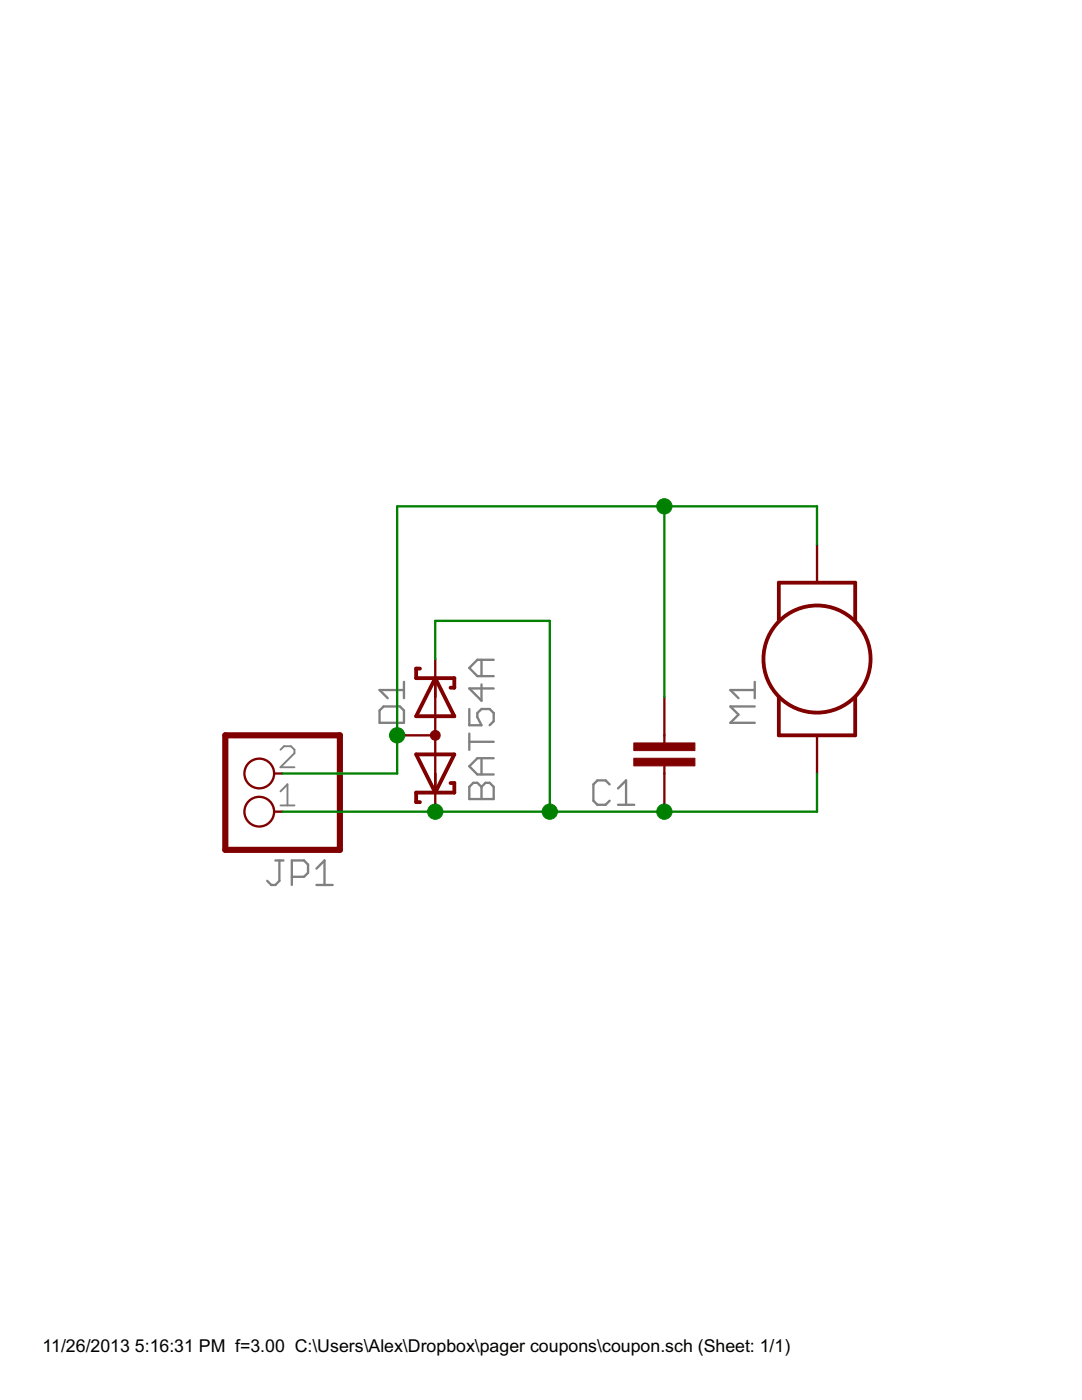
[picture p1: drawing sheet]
<?xml version="1.0" encoding="utf-8"?>
<!DOCTYPE eagle SYSTEM "eagle.dtd">
<eagle version="6.2">
<drawing>
<settings>
<setting alwaysvectorfont="yes"/>
<setting verticaltext="up"/>
</settings>
<grid distance="0.1" unitdist="inch" unit="inch" style="lines" multiple="1" display="no" altdistance="0.01" altunitdist="inch" altunit="inch"/>
<schematic xreflabel="%F%N/%S.%C%R" xrefpart="/%S.%C%R">
<libraries>
<library name="pinhead">
<symbols>
<symbol name="PINHD2">
<wire x1="-6.35" y1="-2.54" x2="1.27" y2="-2.54" width="0.4064" layer="94"/>
<wire x1="1.27" y1="-2.54" x2="1.27" y2="5.08" width="0.4064" layer="94"/>
<wire x1="1.27" y1="5.08" x2="-6.35" y2="5.08" width="0.4064" layer="94"/>
<wire x1="-6.35" y1="5.08" x2="-6.35" y2="-2.54" width="0.4064" layer="94"/>
<text x="-6.35" y="5.715" size="1.778" layer="95">&gt;NAME</text>
<text x="-6.35" y="-5.08" size="1.778" layer="96">&gt;VALUE</text>
<pin name="1" x="-2.54" y="2.54" visible="pad" length="short" direction="pas" function="dot"/>
<pin name="2" x="-2.54" y="0" visible="pad" length="short" direction="pas" function="dot"/>
</symbol>
</symbols>
<devicesets>
<deviceset name="PINHD-1X2" prefix="JP" uservalue="yes">
<gates>
<gate name="G$1" symbol="PINHD2" x="0" y="0"/>
</gates>
<devices>
<device name="" package="1X02">
<connects>
<connect gate="G$1" pin="1" pad="1"/>
<connect gate="G$1" pin="2" pad="2"/>
</connects>
<technologies>
<technology name=""/>
</technologies>
</device>
<device name="/90" package="1X02/90">
<connects>
<connect gate="G$1" pin="1" pad="1"/>
<connect gate="G$1" pin="2" pad="2"/>
</connects>
<technologies>
<technology name=""/>
</technologies>
</device>
</devices>
</deviceset>
</devicesets>
</library>
<library name="alex">
<symbols>
<symbol name="MOTOR">
<pin name="P$1" x="0" y="-7.62" visible="off" length="short" swaplevel="1" rot="R90"/>
<pin name="P$2" x="0" y="7.62" visible="off" length="short" swaplevel="1" rot="R270"/>
<wire x1="-2.54" y1="5.08" x2="2.54" y2="5.08" width="0.254" layer="94"/>
<wire x1="-2.54" y1="-5.08" x2="2.54" y2="-5.08" width="0.254" layer="94"/>
<circle x="0" y="0" radius="3.565059375" width="0.254" layer="94"/>
<wire x1="-2.54" y1="5.08" x2="-2.54" y2="2.54" width="0.254" layer="94"/>
<wire x1="2.54" y1="5.08" x2="2.54" y2="2.54" width="0.254" layer="94"/>
<wire x1="-2.54" y1="-5.08" x2="-2.54" y2="-2.54" width="0.254" layer="94"/>
<wire x1="2.54" y1="-5.08" x2="2.54" y2="-2.54" width="0.254" layer="94"/>
<text x="-4.064" y="-4.318" size="1.778" layer="95" rot="R90">&gt;NAME</text>
<text x="4.318" y="4.826" size="1.778" layer="96" rot="R270">&gt;VALUE</text>
</symbol>
</symbols>
<devicesets>
<deviceset name="PAGER-PANCAKE" prefix="M" uservalue="yes">
<gates>
<gate name="G$1" symbol="MOTOR" x="0" y="0" swaplevel="1"/>
</gates>
<devices>
<device name="" package="PANCAKE">
<connects>
<connect gate="G$1" pin="P$1" pad="P$1"/>
<connect gate="G$1" pin="P$2" pad="P$2"/>
</connects>
<technologies>
<technology name=""/>
</technologies>
</device>
</devices>
</deviceset>
</devicesets>
</library>
<library name="diode">
<symbols>
<symbol name="SDD_KAAK">
<wire x1="-1.27" y1="-1.27" x2="-3.81" y2="0" width="0.254" layer="94"/>
<wire x1="-3.81" y1="0" x2="-1.27" y2="1.27" width="0.254" layer="94"/>
<wire x1="-2.54" y1="0" x2="-3.81" y2="0" width="0.1524" layer="94"/>
<wire x1="-1.27" y1="1.27" x2="-1.27" y2="-1.27" width="0.254" layer="94"/>
<wire x1="1.27" y1="1.27" x2="3.81" y2="0" width="0.254" layer="94"/>
<wire x1="3.81" y1="0" x2="1.27" y2="-1.27" width="0.254" layer="94"/>
<wire x1="2.54" y1="0" x2="3.81" y2="0" width="0.1524" layer="94"/>
<wire x1="1.27" y1="-1.27" x2="1.27" y2="1.27" width="0.254" layer="94"/>
<wire x1="-4.445" y1="1.016" x2="-4.445" y2="1.27" width="0.254" layer="94"/>
<wire x1="-4.445" y1="1.27" x2="-3.81" y2="1.27" width="0.254" layer="94"/>
<wire x1="-3.81" y1="1.27" x2="-3.81" y2="0" width="0.254" layer="94"/>
<wire x1="-3.175" y1="-1.016" x2="-3.175" y2="-1.27" width="0.254" layer="94"/>
<wire x1="-3.81" y1="0" x2="-3.81" y2="-1.27" width="0.254" layer="94"/>
<wire x1="-3.81" y1="-1.27" x2="-3.175" y2="-1.27" width="0.254" layer="94"/>
<wire x1="3.175" y1="-1.016" x2="3.175" y2="-1.27" width="0.254" layer="94"/>
<wire x1="3.175" y1="-1.27" x2="3.81" y2="-1.27" width="0.254" layer="94"/>
<wire x1="3.81" y1="-1.27" x2="3.81" y2="0" width="0.254" layer="94"/>
<wire x1="4.445" y1="1.016" x2="4.445" y2="1.27" width="0.254" layer="94"/>
<wire x1="3.81" y1="0" x2="3.81" y2="1.27" width="0.254" layer="94"/>
<wire x1="3.81" y1="1.27" x2="4.445" y2="1.27" width="0.254" layer="94"/>
<wire x1="-3.81" y1="0" x2="3.81" y2="0" width="0.1524" layer="94"/>
<circle x="0" y="0" radius="0.127" width="0.4064" layer="94"/>
<text x="0.762" y="2.0066" size="1.778" layer="95">&gt;NAME</text>
<text x="-4.318" y="-3.9624" size="1.778" layer="96">&gt;VALUE</text>
<pin name="K1" x="-5.08" y="0" visible="off" length="short" direction="pas" swaplevel="1"/>
<pin name="K2" x="5.08" y="0" visible="off" length="short" direction="pas" swaplevel="1" rot="R180"/>
<pin name="AA" x="0" y="2.54" visible="off" length="short" direction="pas" rot="R270"/>
</symbol>
</symbols>
<devicesets>
<deviceset name="BAT54A" prefix="D">
<gates>
<gate name="G$1" symbol="SDD_KAAK" x="0" y="0"/>
</gates>
<devices>
<device name="" package="SOT23">
<connects>
<connect gate="G$1" pin="AA" pad="3"/>
<connect gate="G$1" pin="K1" pad="1"/>
<connect gate="G$1" pin="K2" pad="2"/>
</connects>
<technologies>
<technology name=""/>
</technologies>
</device>
</devices>
</deviceset>
</devicesets>
</library>
<library name="rcl">
<symbols>
<symbol name="C-EU">
<wire x1="0" y1="0" x2="0" y2="-0.508" width="0.1524" layer="94"/>
<wire x1="0" y1="-2.54" x2="0" y2="-2.032" width="0.1524" layer="94"/>
<text x="1.524" y="0.381" size="1.778" layer="95">&gt;NAME</text>
<text x="1.524" y="-4.699" size="1.778" layer="96">&gt;VALUE</text>
<rectangle x1="-2.032" y1="-2.032" x2="2.032" y2="-1.524" layer="94"/>
<rectangle x1="-2.032" y1="-1.016" x2="2.032" y2="-0.508" layer="94"/>
<pin name="1" x="0" y="2.54" visible="off" length="short" direction="pas" swaplevel="1" rot="R270"/>
<pin name="2" x="0" y="-5.08" visible="off" length="short" direction="pas" swaplevel="1" rot="R90"/>
</symbol>
</symbols>
<devicesets>
<deviceset name="C-EU" prefix="C" uservalue="yes">
<gates>
<gate name="G$1" symbol="C-EU" x="0" y="0"/>
</gates>
<devices>
<device name="C0402" package="C0402">
<connects>
<connect gate="G$1" pin="1" pad="1"/>
<connect gate="G$1" pin="2" pad="2"/>
</connects>
<technologies>
<technology name=""/>
</technologies>
</device>
<device name="C0504" package="C0504">
<connects>
<connect gate="G$1" pin="1" pad="1"/>
<connect gate="G$1" pin="2" pad="2"/>
</connects>
<technologies>
<technology name=""/>
</technologies>
</device>
<device name="C0603" package="C0603">
<connects>
<connect gate="G$1" pin="1" pad="1"/>
<connect gate="G$1" pin="2" pad="2"/>
</connects>
<technologies>
<technology name=""/>
</technologies>
</device>
<device name="C0805" package="C0805">
<connects>
<connect gate="G$1" pin="1" pad="1"/>
<connect gate="G$1" pin="2" pad="2"/>
</connects>
<technologies>
<technology name=""/>
</technologies>
</device>
<device name="C1005" package="C1005">
<connects>
<connect gate="G$1" pin="1" pad="1"/>
<connect gate="G$1" pin="2" pad="2"/>
</connects>
<technologies>
<technology name=""/>
</technologies>
</device>
<device name="C1206" package="C1206">
<connects>
<connect gate="G$1" pin="1" pad="1"/>
<connect gate="G$1" pin="2" pad="2"/>
</connects>
<technologies>
<technology name=""/>
</technologies>
</device>
<device name="C1210" package="C1210">
<connects>
<connect gate="G$1" pin="1" pad="1"/>
<connect gate="G$1" pin="2" pad="2"/>
</connects>
<technologies>
<technology name=""/>
</technologies>
</device>
<device name="C1310" package="C1310">
<connects>
<connect gate="G$1" pin="1" pad="1"/>
<connect gate="G$1" pin="2" pad="2"/>
</connects>
<technologies>
<technology name=""/>
</technologies>
</device>
<device name="C1608" package="C1608">
<connects>
<connect gate="G$1" pin="1" pad="1"/>
<connect gate="G$1" pin="2" pad="2"/>
</connects>
<technologies>
<technology name=""/>
</technologies>
</device>
<device name="C1812" package="C1812">
<connects>
<connect gate="G$1" pin="1" pad="1"/>
<connect gate="G$1" pin="2" pad="2"/>
</connects>
<technologies>
<technology name=""/>
</technologies>
</device>
<device name="C1825" package="C1825">
<connects>
<connect gate="G$1" pin="1" pad="1"/>
<connect gate="G$1" pin="2" pad="2"/>
</connects>
<technologies>
<technology name=""/>
</technologies>
</device>
<device name="C2012" package="C2012">
<connects>
<connect gate="G$1" pin="1" pad="1"/>
<connect gate="G$1" pin="2" pad="2"/>
</connects>
<technologies>
<technology name=""/>
</technologies>
</device>
<device name="C3216" package="C3216">
<connects>
<connect gate="G$1" pin="1" pad="1"/>
<connect gate="G$1" pin="2" pad="2"/>
</connects>
<technologies>
<technology name=""/>
</technologies>
</device>
<device name="C3225" package="C3225">
<connects>
<connect gate="G$1" pin="1" pad="1"/>
<connect gate="G$1" pin="2" pad="2"/>
</connects>
<technologies>
<technology name=""/>
</technologies>
</device>
<device name="C4532" package="C4532">
<connects>
<connect gate="G$1" pin="1" pad="1"/>
<connect gate="G$1" pin="2" pad="2"/>
</connects>
<technologies>
<technology name=""/>
</technologies>
</device>
<device name="C4564" package="C4564">
<connects>
<connect gate="G$1" pin="1" pad="1"/>
<connect gate="G$1" pin="2" pad="2"/>
</connects>
<technologies>
<technology name=""/>
</technologies>
</device>
<device name="025-024X044" package="C025-024X044">
<connects>
<connect gate="G$1" pin="1" pad="1"/>
<connect gate="G$1" pin="2" pad="2"/>
</connects>
<technologies>
<technology name=""/>
</technologies>
</device>
<device name="025-025X050" package="C025-025X050">
<connects>
<connect gate="G$1" pin="1" pad="1"/>
<connect gate="G$1" pin="2" pad="2"/>
</connects>
<technologies>
<technology name=""/>
</technologies>
</device>
<device name="025-030X050" package="C025-030X050">
<connects>
<connect gate="G$1" pin="1" pad="1"/>
<connect gate="G$1" pin="2" pad="2"/>
</connects>
<technologies>
<technology name=""/>
</technologies>
</device>
<device name="025-040X050" package="C025-040X050">
<connects>
<connect gate="G$1" pin="1" pad="1"/>
<connect gate="G$1" pin="2" pad="2"/>
</connects>
<technologies>
<technology name=""/>
</technologies>
</device>
<device name="025-050X050" package="C025-050X050">
<connects>
<connect gate="G$1" pin="1" pad="1"/>
<connect gate="G$1" pin="2" pad="2"/>
</connects>
<technologies>
<technology name=""/>
</technologies>
</device>
<device name="025-060X050" package="C025-060X050">
<connects>
<connect gate="G$1" pin="1" pad="1"/>
<connect gate="G$1" pin="2" pad="2"/>
</connects>
<technologies>
<technology name=""/>
</technologies>
</device>
<device name="C025_050-024X070" package="C025_050-024X070">
<connects>
<connect gate="G$1" pin="1" pad="1"/>
<connect gate="G$1" pin="2" pad="2"/>
</connects>
<technologies>
<technology name=""/>
</technologies>
</device>
<device name="025_050-025X075" package="C025_050-025X075">
<connects>
<connect gate="G$1" pin="1" pad="1"/>
<connect gate="G$1" pin="2" pad="2"/>
</connects>
<technologies>
<technology name=""/>
</technologies>
</device>
<device name="025_050-035X075" package="C025_050-035X075">
<connects>
<connect gate="G$1" pin="1" pad="1"/>
<connect gate="G$1" pin="2" pad="2"/>
</connects>
<technologies>
<technology name=""/>
</technologies>
</device>
<device name="025_050-045X075" package="C025_050-045X075">
<connects>
<connect gate="G$1" pin="1" pad="1"/>
<connect gate="G$1" pin="2" pad="2"/>
</connects>
<technologies>
<technology name=""/>
</technologies>
</device>
<device name="025_050-055X075" package="C025_050-055X075">
<connects>
<connect gate="G$1" pin="1" pad="1"/>
<connect gate="G$1" pin="2" pad="2"/>
</connects>
<technologies>
<technology name=""/>
</technologies>
</device>
<device name="050-024X044" package="C050-024X044">
<connects>
<connect gate="G$1" pin="1" pad="1"/>
<connect gate="G$1" pin="2" pad="2"/>
</connects>
<technologies>
<technology name=""/>
</technologies>
</device>
<device name="050-025X075" package="C050-025X075">
<connects>
<connect gate="G$1" pin="1" pad="1"/>
<connect gate="G$1" pin="2" pad="2"/>
</connects>
<technologies>
<technology name=""/>
</technologies>
</device>
<device name="050-045X075" package="C050-045X075">
<connects>
<connect gate="G$1" pin="1" pad="1"/>
<connect gate="G$1" pin="2" pad="2"/>
</connects>
<technologies>
<technology name=""/>
</technologies>
</device>
<device name="050-030X075" package="C050-030X075">
<connects>
<connect gate="G$1" pin="1" pad="1"/>
<connect gate="G$1" pin="2" pad="2"/>
</connects>
<technologies>
<technology name=""/>
</technologies>
</device>
<device name="050-050X075" package="C050-050X075">
<connects>
<connect gate="G$1" pin="1" pad="1"/>
<connect gate="G$1" pin="2" pad="2"/>
</connects>
<technologies>
<technology name=""/>
</technologies>
</device>
<device name="050-055X075" package="C050-055X075">
<connects>
<connect gate="G$1" pin="1" pad="1"/>
<connect gate="G$1" pin="2" pad="2"/>
</connects>
<technologies>
<technology name=""/>
</technologies>
</device>
<device name="050-075X075" package="C050-075X075">
<connects>
<connect gate="G$1" pin="1" pad="1"/>
<connect gate="G$1" pin="2" pad="2"/>
</connects>
<technologies>
<technology name=""/>
</technologies>
</device>
<device name="050H075X075" package="C050H075X075">
<connects>
<connect gate="G$1" pin="1" pad="1"/>
<connect gate="G$1" pin="2" pad="2"/>
</connects>
<technologies>
<technology name=""/>
</technologies>
</device>
<device name="075-032X103" package="C075-032X103">
<connects>
<connect gate="G$1" pin="1" pad="1"/>
<connect gate="G$1" pin="2" pad="2"/>
</connects>
<technologies>
<technology name=""/>
</technologies>
</device>
<device name="075-042X103" package="C075-042X103">
<connects>
<connect gate="G$1" pin="1" pad="1"/>
<connect gate="G$1" pin="2" pad="2"/>
</connects>
<technologies>
<technology name=""/>
</technologies>
</device>
<device name="075-052X106" package="C075-052X106">
<connects>
<connect gate="G$1" pin="1" pad="1"/>
<connect gate="G$1" pin="2" pad="2"/>
</connects>
<technologies>
<technology name=""/>
</technologies>
</device>
<device name="102-043X133" package="C102-043X133">
<connects>
<connect gate="G$1" pin="1" pad="1"/>
<connect gate="G$1" pin="2" pad="2"/>
</connects>
<technologies>
<technology name=""/>
</technologies>
</device>
<device name="102-054X133" package="C102-054X133">
<connects>
<connect gate="G$1" pin="1" pad="1"/>
<connect gate="G$1" pin="2" pad="2"/>
</connects>
<technologies>
<technology name=""/>
</technologies>
</device>
<device name="102-064X133" package="C102-064X133">
<connects>
<connect gate="G$1" pin="1" pad="1"/>
<connect gate="G$1" pin="2" pad="2"/>
</connects>
<technologies>
<technology name=""/>
</technologies>
</device>
<device name="102_152-062X184" package="C102_152-062X184">
<connects>
<connect gate="G$1" pin="1" pad="1"/>
<connect gate="G$1" pin="2" pad="2"/>
</connects>
<technologies>
<technology name=""/>
</technologies>
</device>
<device name="150-054X183" package="C150-054X183">
<connects>
<connect gate="G$1" pin="1" pad="1"/>
<connect gate="G$1" pin="2" pad="2"/>
</connects>
<technologies>
<technology name=""/>
</technologies>
</device>
<device name="150-064X183" package="C150-064X183">
<connects>
<connect gate="G$1" pin="1" pad="1"/>
<connect gate="G$1" pin="2" pad="2"/>
</connects>
<technologies>
<technology name=""/>
</technologies>
</device>
<device name="150-072X183" package="C150-072X183">
<connects>
<connect gate="G$1" pin="1" pad="1"/>
<connect gate="G$1" pin="2" pad="2"/>
</connects>
<technologies>
<technology name=""/>
</technologies>
</device>
<device name="150-084X183" package="C150-084X183">
<connects>
<connect gate="G$1" pin="1" pad="1"/>
<connect gate="G$1" pin="2" pad="2"/>
</connects>
<technologies>
<technology name=""/>
</technologies>
</device>
<device name="150-091X182" package="C150-091X182">
<connects>
<connect gate="G$1" pin="1" pad="1"/>
<connect gate="G$1" pin="2" pad="2"/>
</connects>
<technologies>
<technology name=""/>
</technologies>
</device>
<device name="225-062X268" package="C225-062X268">
<connects>
<connect gate="G$1" pin="1" pad="1"/>
<connect gate="G$1" pin="2" pad="2"/>
</connects>
<technologies>
<technology name=""/>
</technologies>
</device>
<device name="225-074X268" package="C225-074X268">
<connects>
<connect gate="G$1" pin="1" pad="1"/>
<connect gate="G$1" pin="2" pad="2"/>
</connects>
<technologies>
<technology name=""/>
</technologies>
</device>
<device name="225-087X268" package="C225-087X268">
<connects>
<connect gate="G$1" pin="1" pad="1"/>
<connect gate="G$1" pin="2" pad="2"/>
</connects>
<technologies>
<technology name=""/>
</technologies>
</device>
<device name="225-108X268" package="C225-108X268">
<connects>
<connect gate="G$1" pin="1" pad="1"/>
<connect gate="G$1" pin="2" pad="2"/>
</connects>
<technologies>
<technology name=""/>
</technologies>
</device>
<device name="225-113X268" package="C225-113X268">
<connects>
<connect gate="G$1" pin="1" pad="1"/>
<connect gate="G$1" pin="2" pad="2"/>
</connects>
<technologies>
<technology name=""/>
</technologies>
</device>
<device name="275-093X316" package="C275-093X316">
<connects>
<connect gate="G$1" pin="1" pad="1"/>
<connect gate="G$1" pin="2" pad="2"/>
</connects>
<technologies>
<technology name=""/>
</technologies>
</device>
<device name="275-113X316" package="C275-113X316">
<connects>
<connect gate="G$1" pin="1" pad="1"/>
<connect gate="G$1" pin="2" pad="2"/>
</connects>
<technologies>
<technology name=""/>
</technologies>
</device>
<device name="275-134X316" package="C275-134X316">
<connects>
<connect gate="G$1" pin="1" pad="1"/>
<connect gate="G$1" pin="2" pad="2"/>
</connects>
<technologies>
<technology name=""/>
</technologies>
</device>
<device name="275-205X316" package="C275-205X316">
<connects>
<connect gate="G$1" pin="1" pad="1"/>
<connect gate="G$1" pin="2" pad="2"/>
</connects>
<technologies>
<technology name=""/>
</technologies>
</device>
<device name="325-137X374" package="C325-137X374">
<connects>
<connect gate="G$1" pin="1" pad="1"/>
<connect gate="G$1" pin="2" pad="2"/>
</connects>
<technologies>
<technology name=""/>
</technologies>
</device>
<device name="325-162X374" package="C325-162X374">
<connects>
<connect gate="G$1" pin="1" pad="1"/>
<connect gate="G$1" pin="2" pad="2"/>
</connects>
<technologies>
<technology name=""/>
</technologies>
</device>
<device name="325-182X374" package="C325-182X374">
<connects>
<connect gate="G$1" pin="1" pad="1"/>
<connect gate="G$1" pin="2" pad="2"/>
</connects>
<technologies>
<technology name=""/>
</technologies>
</device>
<device name="375-192X418" package="C375-192X418">
<connects>
<connect gate="G$1" pin="1" pad="1"/>
<connect gate="G$1" pin="2" pad="2"/>
</connects>
<technologies>
<technology name=""/>
</technologies>
</device>
<device name="375-203X418" package="C375-203X418">
<connects>
<connect gate="G$1" pin="1" pad="1"/>
<connect gate="G$1" pin="2" pad="2"/>
</connects>
<technologies>
<technology name=""/>
</technologies>
</device>
<device name="050-035X075" package="C050-035X075">
<connects>
<connect gate="G$1" pin="1" pad="1"/>
<connect gate="G$1" pin="2" pad="2"/>
</connects>
<technologies>
<technology name=""/>
</technologies>
</device>
<device name="375-155X418" package="C375-155X418">
<connects>
<connect gate="G$1" pin="1" pad="1"/>
<connect gate="G$1" pin="2" pad="2"/>
</connects>
<technologies>
<technology name=""/>
</technologies>
</device>
<device name="075-063X106" package="C075-063X106">
<connects>
<connect gate="G$1" pin="1" pad="1"/>
<connect gate="G$1" pin="2" pad="2"/>
</connects>
<technologies>
<technology name=""/>
</technologies>
</device>
<device name="275-154X316" package="C275-154X316">
<connects>
<connect gate="G$1" pin="1" pad="1"/>
<connect gate="G$1" pin="2" pad="2"/>
</connects>
<technologies>
<technology name=""/>
</technologies>
</device>
<device name="275-173X316" package="C275-173X316">
<connects>
<connect gate="G$1" pin="1" pad="1"/>
<connect gate="G$1" pin="2" pad="2"/>
</connects>
<technologies>
<technology name=""/>
</technologies>
</device>
<device name="C0402K" package="C0402K">
<connects>
<connect gate="G$1" pin="1" pad="1"/>
<connect gate="G$1" pin="2" pad="2"/>
</connects>
<technologies>
<technology name=""/>
</technologies>
</device>
<device name="C0603K" package="C0603K">
<connects>
<connect gate="G$1" pin="1" pad="1"/>
<connect gate="G$1" pin="2" pad="2"/>
</connects>
<technologies>
<technology name=""/>
</technologies>
</device>
<device name="C0805K" package="C0805K">
<connects>
<connect gate="G$1" pin="1" pad="1"/>
<connect gate="G$1" pin="2" pad="2"/>
</connects>
<technologies>
<technology name=""/>
</technologies>
</device>
<device name="C1206K" package="C1206K">
<connects>
<connect gate="G$1" pin="1" pad="1"/>
<connect gate="G$1" pin="2" pad="2"/>
</connects>
<technologies>
<technology name=""/>
</technologies>
</device>
<device name="C1210K" package="C1210K">
<connects>
<connect gate="G$1" pin="1" pad="1"/>
<connect gate="G$1" pin="2" pad="2"/>
</connects>
<technologies>
<technology name=""/>
</technologies>
</device>
<device name="C1812K" package="C1812K">
<connects>
<connect gate="G$1" pin="1" pad="1"/>
<connect gate="G$1" pin="2" pad="2"/>
</connects>
<technologies>
<technology name=""/>
</technologies>
</device>
<device name="C1825K" package="C1825K">
<connects>
<connect gate="G$1" pin="1" pad="1"/>
<connect gate="G$1" pin="2" pad="2"/>
</connects>
<technologies>
<technology name=""/>
</technologies>
</device>
<device name="C2220K" package="C2220K">
<connects>
<connect gate="G$1" pin="1" pad="1"/>
<connect gate="G$1" pin="2" pad="2"/>
</connects>
<technologies>
<technology name=""/>
</technologies>
</device>
<device name="C2225K" package="C2225K">
<connects>
<connect gate="G$1" pin="1" pad="1"/>
<connect gate="G$1" pin="2" pad="2"/>
</connects>
<technologies>
<technology name=""/>
</technologies>
</device>
<device name="HPC0201" package="HPC0201">
<connects>
<connect gate="G$1" pin="1" pad="1"/>
<connect gate="G$1" pin="2" pad="2"/>
</connects>
<technologies>
<technology name=""/>
</technologies>
</device>
<device name="C0201" package="C0201">
<connects>
<connect gate="G$1" pin="1" pad="1"/>
<connect gate="G$1" pin="2" pad="2"/>
</connects>
<technologies>
<technology name=""/>
</technologies>
</device>
<device name="C1808" package="C1808">
<connects>
<connect gate="G$1" pin="1" pad="1"/>
<connect gate="G$1" pin="2" pad="2"/>
</connects>
<technologies>
<technology name=""/>
</technologies>
</device>
<device name="C3640" package="C3640">
<connects>
<connect gate="G$1" pin="1" pad="1"/>
<connect gate="G$1" pin="2" pad="2"/>
</connects>
<technologies>
<technology name=""/>
</technologies>
</device>
</devices>
</deviceset>
</devicesets>
</library>
</libraries>
<attributes>
</attributes>
<variantdefs>
</variantdefs>
<classes>
<class number="0" name="default" width="0" drill="0">
</class>
</classes>
<parts>
<part name="JP1" library="pinhead" deviceset="PINHD-1X2" device=""/>
<part name="M1" library="alex" deviceset="PAGER-PANCAKE" device=""/>
<part name="D1" library="diode" deviceset="BAT54A" device=""/>
<part name="C1" library="rcl" deviceset="C-EU" device="C0805"/>
</parts>
<sheets>
<sheet>
<plain>
</plain>
<instances>
<instance part="JP1" gate="G$1" x="-2.54" y="15.24" rot="R180"/>
<instance part="M1" gate="G$1" x="35.56" y="22.86"/>
<instance part="D1" gate="G$1" x="10.16" y="17.78" rot="R90"/>
<instance part="C1" gate="G$1" x="25.4" y="15.24" rot="R180"/>
</instances>
<busses>
</busses>
<nets>
<net name="N$1" class="0">
<segment>
<pinref part="JP1" gate="G$1" pin="2"/>
<wire x1="0" y1="15.24" x2="7.62" y2="15.24" width="0.1524" layer="91"/>
<wire x1="7.62" y1="15.24" x2="7.62" y2="17.78" width="0.1524" layer="91"/>
<pinref part="M1" gate="G$1" pin="P$2"/>
<wire x1="7.62" y1="17.78" x2="7.62" y2="33.02" width="0.1524" layer="91"/>
<wire x1="7.62" y1="33.02" x2="25.4" y2="33.02" width="0.1524" layer="91"/>
<wire x1="25.4" y1="33.02" x2="35.56" y2="33.02" width="0.1524" layer="91"/>
<wire x1="35.56" y1="33.02" x2="35.56" y2="30.48" width="0.1524" layer="91"/>
<pinref part="D1" gate="G$1" pin="AA"/>
<junction x="7.62" y="17.78"/>
<pinref part="C1" gate="G$1" pin="2"/>
<wire x1="25.4" y1="20.32" x2="25.4" y2="33.02" width="0.1524" layer="91"/>
<junction x="25.4" y="33.02"/>
</segment>
</net>
<net name="GND" class="0">
<segment>
<pinref part="M1" gate="G$1" pin="P$1"/>
<wire x1="35.56" y1="15.24" x2="35.56" y2="12.7" width="0.1524" layer="91"/>
<wire x1="35.56" y1="12.7" x2="25.4" y2="12.7" width="0.1524" layer="91"/>
<pinref part="JP1" gate="G$1" pin="1"/>
<pinref part="D1" gate="G$1" pin="K1"/>
<wire x1="25.4" y1="12.7" x2="17.78" y2="12.7" width="0.1524" layer="91"/>
<wire x1="17.78" y1="12.7" x2="10.16" y2="12.7" width="0.1524" layer="91"/>
<wire x1="10.16" y1="12.7" x2="0" y2="12.7" width="0.1524" layer="91"/>
<junction x="10.16" y="12.7"/>
<pinref part="C1" gate="G$1" pin="1"/>
<junction x="25.4" y="12.7"/>
<pinref part="D1" gate="G$1" pin="K2"/>
<wire x1="10.16" y1="22.86" x2="10.16" y2="25.4" width="0.1524" layer="91"/>
<wire x1="10.16" y1="25.4" x2="17.78" y2="25.4" width="0.1524" layer="91"/>
<wire x1="17.78" y1="25.4" x2="17.78" y2="12.7" width="0.1524" layer="91"/>
<junction x="17.78" y="12.7"/>
</segment>
</net>
</nets>
</sheet>
</sheets>
</schematic>
</drawing>
</eagle>
